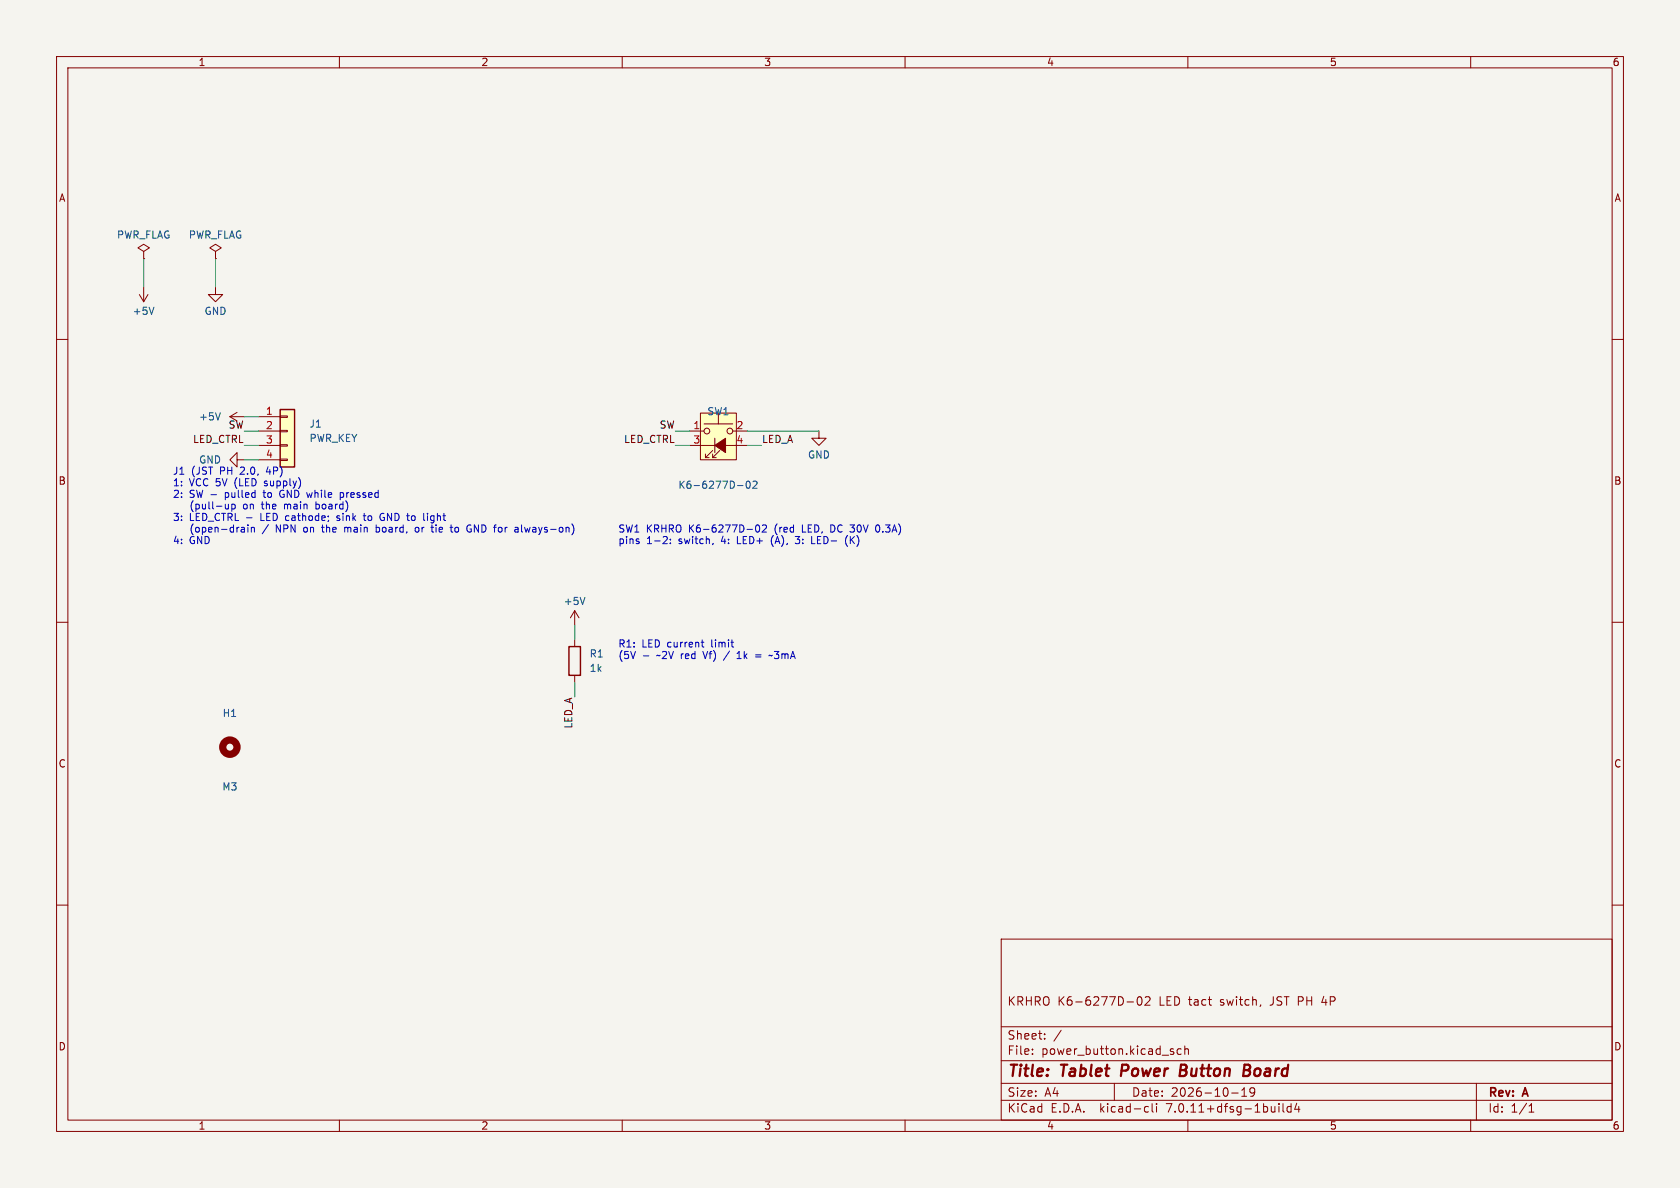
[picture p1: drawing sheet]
(kicad_sch (version 20230121) (generator eeschema)

 (paper "A4")

 (title_block
  (title "Tablet Power Button Board")
  (date "2026-10-19")
  (rev "A")
  (comment 1 "KRHRO K6-6277D-02 LED tact switch, JST PH 4P"))

 (lib_symbols
   (symbol "Device:R" (pin_numbers hide) (pin_names (offset 0)) (in_bom yes) (on_board yes)
   (property "Reference" "R" (at 2.032 0 90) (effects (font (size 1.27 1.27))))
   (property "Value" "R" (at 0 0 90) (effects (font (size 1.27 1.27))))
   (property "Footprint" "" (at -1.778 0 90) (effects (font (size 1.27 1.27)) hide))
   (property "Datasheet" "~" (at 0 0 0) (effects (font (size 1.27 1.27)) hide))
   (symbol "R_0_1"
    (rectangle (start -1.016 -2.54) (end 1.016 2.54) (stroke (width 0.254) (type default)) (fill (type none))))
   (symbol "R_1_1"
    (pin passive line (at 0 3.81 270) (length 1.27) (name "~" (effects (font (size 1.27 1.27)))) (number "1" (effects (font (size 1.27 1.27)))))
    (pin passive line (at 0 -3.81 90) (length 1.27) (name "~" (effects (font (size 1.27 1.27)))) (number "2" (effects (font (size 1.27 1.27)))))))
   (symbol "Switch:SW_Push_LED" (pin_names (offset 1.016) hide) (in_bom yes) (on_board yes)
   (property "Reference" "SW" (at 0 7.62 0) (effects (font (size 1.27 1.27))))
   (property "Value" "SW_Push_LED" (at 0 -3.81 0) (effects (font (size 1.27 1.27))))
   (property "Footprint" "" (at 0 7.62 0) (effects (font (size 1.27 1.27)) hide))
   (property "Datasheet" "~" (at 0 7.62 0) (effects (font (size 1.27 1.27)) hide))
   (symbol "SW_Push_LED_0_0"
    (polyline (pts (xy -2.54 0) (xy 2.54 0)) (stroke (width 0) (type default)) (fill (type none)))
    (polyline (pts (xy -2.286 -2.159) (xy -1.016 -0.889)) (stroke (width 0) (type default)) (fill (type none)))
    (polyline (pts (xy -1.016 -2.159) (xy 0.254 -0.889)) (stroke (width 0) (type default)) (fill (type none)))
    (polyline (pts (xy -0.635 1.27) (xy -0.635 -1.27)) (stroke (width 0) (type default)) (fill (type none)))
    (polyline (pts (xy -2.286 -1.524) (xy -2.286 -2.159) (xy -1.651 -2.159)) (stroke (width 0) (type default)) (fill (type none)))
    (polyline (pts (xy -1.016 -1.524) (xy -1.016 -2.159) (xy -0.381 -2.159)) (stroke (width 0) (type default)) (fill (type none)))
    (polyline (pts (xy -0.635 0) (xy 1.27 1.27) (xy 1.27 -1.27) (xy -0.635 0)) (stroke (width 0) (type default)) (fill (type outline))))
   (symbol "SW_Push_LED_0_1"
    (circle (center -2.032 2.54) (radius 0.508) (stroke (width 0) (type default)) (fill (type none)))
    (polyline (pts (xy 0 3.81) (xy 0 5.588)) (stroke (width 0) (type default)) (fill (type none)))
    (polyline (pts (xy 2.54 3.81) (xy -2.54 3.81)) (stroke (width 0) (type default)) (fill (type none)))
    (circle (center 2.032 2.54) (radius 0.508) (stroke (width 0) (type default)) (fill (type none)))
    (pin passive line (at -5.08 2.54 0) (length 2.54) (name "1" (effects (font (size 1.27 1.27)))) (number "1" (effects (font (size 1.27 1.27)))))
    (pin passive line (at 5.08 2.54 180) (length 2.54) (name "2" (effects (font (size 1.27 1.27)))) (number "2" (effects (font (size 1.27 1.27)))))
    (pin passive line (at -5.08 0 0) (length 2.54) (name "K" (effects (font (size 1.27 1.27)))) (number "3" (effects (font (size 1.27 1.27)))))
    (pin passive line (at 5.08 0 180) (length 2.54) (name "A" (effects (font (size 1.27 1.27)))) (number "4" (effects (font (size 1.27 1.27))))))
   (symbol "SW_Push_LED_1_1"
    (rectangle (start -3.175 5.715) (end 3.175 -2.54) (stroke (width 0) (type default)) (fill (type background)))))
   (symbol "Connector_Generic:Conn_01x04" (pin_names (offset 1.016) hide) (in_bom yes) (on_board yes)
   (property "Reference" "J" (at 0 5.08 0) (effects (font (size 1.27 1.27))))
   (property "Value" "Conn_01x04" (at 0 -7.62 0) (effects (font (size 1.27 1.27))))
   (property "Footprint" "" (at 0 0 0) (effects (font (size 1.27 1.27)) hide))
   (property "Datasheet" "~" (at 0 0 0) (effects (font (size 1.27 1.27)) hide))
   (symbol "Conn_01x04_1_1"
    (rectangle (start -1.27 -4.953) (end 0 -5.207) (stroke (width 0.1524) (type default)) (fill (type none)))
    (rectangle (start -1.27 -2.413) (end 0 -2.667) (stroke (width 0.1524) (type default)) (fill (type none)))
    (rectangle (start -1.27 0.127) (end 0 -0.127) (stroke (width 0.1524) (type default)) (fill (type none)))
    (rectangle (start -1.27 2.667) (end 0 2.413) (stroke (width 0.1524) (type default)) (fill (type none)))
    (rectangle (start -1.27 3.81) (end 1.27 -6.35) (stroke (width 0.254) (type default)) (fill (type background)))
    (pin passive line (at -5.08 2.54 0) (length 3.81) (name "Pin_1" (effects (font (size 1.27 1.27)))) (number "1" (effects (font (size 1.27 1.27)))))
    (pin passive line (at -5.08 0 0) (length 3.81) (name "Pin_2" (effects (font (size 1.27 1.27)))) (number "2" (effects (font (size 1.27 1.27)))))
    (pin passive line (at -5.08 -2.54 0) (length 3.81) (name "Pin_3" (effects (font (size 1.27 1.27)))) (number "3" (effects (font (size 1.27 1.27)))))
    (pin passive line (at -5.08 -5.08 0) (length 3.81) (name "Pin_4" (effects (font (size 1.27 1.27)))) (number "4" (effects (font (size 1.27 1.27)))))))
   (symbol "Mechanical:MountingHole" (pin_names (offset 1.016)) (in_bom yes) (on_board yes)
   (property "Reference" "H" (at 0 5.08 0) (effects (font (size 1.27 1.27))))
   (property "Value" "MountingHole" (at 0 3.175 0) (effects (font (size 1.27 1.27))))
   (property "Footprint" "" (at 0 0 0) (effects (font (size 1.27 1.27)) hide))
   (property "Datasheet" "~" (at 0 0 0) (effects (font (size 1.27 1.27)) hide))
   (symbol "MountingHole_0_1"
    (circle (center 0 0) (radius 1.27) (stroke (width 1.27) (type default)) (fill (type none)))))
   (symbol "power:GND" (power) (pin_names (offset 0)) (in_bom yes) (on_board yes)
   (property "Reference" "#PWR" (at 0 -6.35 0) (effects (font (size 1.27 1.27)) hide))
   (property "Value" "GND" (at 0 -3.81 0) (effects (font (size 1.27 1.27))))
   (property "Footprint" "" (at 0 0 0) (effects (font (size 1.27 1.27)) hide))
   (property "Datasheet" "" (at 0 0 0) (effects (font (size 1.27 1.27)) hide))
   (symbol "GND_0_1"
    (polyline (pts (xy 0 0) (xy 0 -1.27) (xy 1.27 -1.27) (xy 0 -2.54) (xy -1.27 -1.27) (xy 0 -1.27)) (stroke (width 0) (type default)) (fill (type none))))
   (symbol "GND_1_1"
    (pin power_in line (at 0 0 270) (length 0) hide (name "GND" (effects (font (size 1.27 1.27)))) (number "1" (effects (font (size 1.27 1.27)))))))
   (symbol "power:+5V" (power) (pin_names (offset 0)) (in_bom yes) (on_board yes)
   (property "Reference" "#PWR" (at 0 -3.81 0) (effects (font (size 1.27 1.27)) hide))
   (property "Value" "+5V" (at 0 3.556 0) (effects (font (size 1.27 1.27))))
   (property "Footprint" "" (at 0 0 0) (effects (font (size 1.27 1.27)) hide))
   (property "Datasheet" "" (at 0 0 0) (effects (font (size 1.27 1.27)) hide))
   (symbol "+5V_0_1"
    (polyline (pts (xy -0.762 1.27) (xy 0 2.54)) (stroke (width 0) (type default)) (fill (type none)))
    (polyline (pts (xy 0 0) (xy 0 2.54)) (stroke (width 0) (type default)) (fill (type none)))
    (polyline (pts (xy 0 2.54) (xy 0.762 1.27)) (stroke (width 0) (type default)) (fill (type none))))
   (symbol "+5V_1_1"
    (pin power_in line (at 0 0 90) (length 0) hide (name "+5V" (effects (font (size 1.27 1.27)))) (number "1" (effects (font (size 1.27 1.27)))))))
   (symbol "power:PWR_FLAG" (power) (pin_numbers hide) (pin_names (offset 0) hide) (in_bom yes) (on_board yes)
   (property "Reference" "#FLG" (at 0 1.905 0) (effects (font (size 1.27 1.27)) hide))
   (property "Value" "PWR_FLAG" (at 0 3.81 0) (effects (font (size 1.27 1.27))))
   (property "Footprint" "" (at 0 0 0) (effects (font (size 1.27 1.27)) hide))
   (property "Datasheet" "~" (at 0 0 0) (effects (font (size 1.27 1.27)) hide))
   (symbol "PWR_FLAG_0_0"
    (pin power_out line (at 0 0 90) (length 0) (name "pwr" (effects (font (size 1.27 1.27)))) (number "1" (effects (font (size 1.27 1.27))))))
   (symbol "PWR_FLAG_0_1"
    (polyline (pts (xy 0 0) (xy 0 1.27) (xy -1.016 1.905) (xy 0 2.54) (xy 1.016 1.905) (xy 0 1.27)) (stroke (width 0) (type default)) (fill (type none))))))

 (symbol (lib_id "Connector_Generic:Conn_01x04") (at 50.8 76.2 0) (unit 1) (in_bom yes) (on_board yes) (dnp no)
  (property "Reference" "J1" (at 54.61 74.93 0) (effects (font (size 1.27 1.27)) (justify left)))
  (property "Value" "PWR_KEY" (at 54.61 77.47 0) (effects (font (size 1.27 1.27)) (justify left)))
  (property "Footprint" "Connector_JST:JST_PH_B4B-PH-K_1x04_P2.00mm_Vertical" (at 50.8 76.2 0) (effects (font (size 1.27 1.27)) hide))
  (property "Datasheet" "~" (at 50.8 76.2 0) (effects (font (size 1.27 1.27)) hide))
  (property "MPN" "JST B4B-PH-K-S(LF)(SN)" (at 50.8 76.2 0) (effects (font (size 1.27 1.27)) hide)) (pin "1") (pin "2") (pin "3") (pin "4"))

 (wire (pts (xy 45.72 73.66) (xy 43.18 73.66)) (stroke (width 0) (type default)))

 (symbol (lib_id "power:+5V") (at 43.18 73.66 90) (unit 1) (in_bom no) (on_board no) (dnp no)
  (property "Reference" "#PWR01" (at 43.18 79.66 0) (effects (font (size 1.27 1.27)) hide))
  (property "Value" "+5V" (at 39.18 73.66 90) (effects (font (size 1.27 1.27)) (justify left)))
  (property "Footprint" "" (at 43.18 73.66 0) (effects (font (size 1.27 1.27)) hide))
  (property "Datasheet" "~" (at 43.18 73.66 0) (effects (font (size 1.27 1.27)) hide)) (pin "1"))

 (wire (pts (xy 45.72 76.2) (xy 43.18 76.2)) (stroke (width 0) (type default)))

 (label "SW" (at 43.18 76.2 180) (fields_autoplaced) (effects (font (size 1.27 1.27)) (justify right bottom)))

 (wire (pts (xy 45.72 78.74) (xy 43.18 78.74)) (stroke (width 0) (type default)))

 (label "LED_CTRL" (at 43.18 78.74 180) (fields_autoplaced) (effects (font (size 1.27 1.27)) (justify right bottom)))

 (wire (pts (xy 45.72 81.28) (xy 43.18 81.28)) (stroke (width 0) (type default)))

 (symbol (lib_id "power:GND") (at 43.18 81.28 270) (unit 1) (in_bom no) (on_board no) (dnp no)
  (property "Reference" "#PWR02" (at 43.18 87.28 0) (effects (font (size 1.27 1.27)) hide))
  (property "Value" "GND" (at 39.18 81.28 270) (effects (font (size 1.27 1.27)) (justify left)))
  (property "Footprint" "" (at 43.18 81.28 0) (effects (font (size 1.27 1.27)) hide))
  (property "Datasheet" "~" (at 43.18 81.28 0) (effects (font (size 1.27 1.27)) hide)) (pin "1"))

 (text "J1 (JST PH 2.0, 4P)\n1: VCC 5V (LED supply)\n2: SW - pulled to GND while pressed\n   (pull-up on the main board)\n3: LED_CTRL - LED cathode; sink to GND to light\n   (open-drain / NPN on the main board, or tie to GND for always-on)\n4: GND" (at 30.48 96.52 0) (effects (font (size 1.27 1.27)) (justify left bottom)))

 (symbol (lib_id "power:PWR_FLAG") (at 25.4 45.72 0) (unit 1) (in_bom no) (on_board no) (dnp no)
  (property "Reference" "#FLG03" (at 25.4 51.72 0) (effects (font (size 1.27 1.27)) hide))
  (property "Value" "PWR_FLAG" (at 25.4 41.52 0) (effects (font (size 1.27 1.27))))
  (property "Footprint" "" (at 25.4 45.72 0) (effects (font (size 1.27 1.27)) hide))
  (property "Datasheet" "~" (at 25.4 45.72 0) (effects (font (size 1.27 1.27)) hide)) (pin "1"))

 (wire (pts (xy 25.4 45.72) (xy 25.4 50.8)) (stroke (width 0) (type default)))

 (symbol (lib_id "power:+5V") (at 25.4 50.8 180) (unit 1) (in_bom no) (on_board no) (dnp no)
  (property "Reference" "#PWR04" (at 25.4 56.8 0) (effects (font (size 1.27 1.27)) hide))
  (property "Value" "+5V" (at 25.4 55 0) (effects (font (size 1.27 1.27))))
  (property "Footprint" "" (at 25.4 50.8 0) (effects (font (size 1.27 1.27)) hide))
  (property "Datasheet" "~" (at 25.4 50.8 0) (effects (font (size 1.27 1.27)) hide)) (pin "1"))

 (symbol (lib_id "power:PWR_FLAG") (at 38.1 45.72 0) (unit 1) (in_bom no) (on_board no) (dnp no)
  (property "Reference" "#FLG05" (at 38.1 51.72 0) (effects (font (size 1.27 1.27)) hide))
  (property "Value" "PWR_FLAG" (at 38.1 41.52 0) (effects (font (size 1.27 1.27))))
  (property "Footprint" "" (at 38.1 45.72 0) (effects (font (size 1.27 1.27)) hide))
  (property "Datasheet" "~" (at 38.1 45.72 0) (effects (font (size 1.27 1.27)) hide)) (pin "1"))

 (wire (pts (xy 38.1 45.72) (xy 38.1 50.8)) (stroke (width 0) (type default)))

 (symbol (lib_id "power:GND") (at 38.1 50.8 0) (unit 1) (in_bom no) (on_board no) (dnp no)
  (property "Reference" "#PWR06" (at 38.1 56.8 0) (effects (font (size 1.27 1.27)) hide))
  (property "Value" "GND" (at 38.1 55 0) (effects (font (size 1.27 1.27))))
  (property "Footprint" "" (at 38.1 50.8 0) (effects (font (size 1.27 1.27)) hide))
  (property "Datasheet" "~" (at 38.1 50.8 0) (effects (font (size 1.27 1.27)) hide)) (pin "1"))

 (symbol (lib_id "Switch:SW_Push_LED") (at 127 78.74 0) (unit 1) (in_bom yes) (on_board yes) (dnp no)
  (property "Reference" "SW1" (at 127 72.74 0) (effects (font (size 1.27 1.27))))
  (property "Value" "K6-6277D-02" (at 127 85.74 0) (effects (font (size 1.27 1.27))))
  (property "Footprint" "power_button:KRHRO_K6-6277D" (at 127 78.74 0) (effects (font (size 1.27 1.27)) hide))
  (property "Datasheet" "~" (at 127 78.74 0) (effects (font (size 1.27 1.27)) hide))
  (property "MPN" "KRHRO K6-6277D-02" (at 127 78.74 0) (effects (font (size 1.27 1.27)) hide))
  (property "LCSC" "C693836" (at 127 78.74 0) (effects (font (size 1.27 1.27)) hide)) (pin "1") (pin "2") (pin "3") (pin "4"))

 (wire (pts (xy 121.92 76.2) (xy 119.38 76.2)) (stroke (width 0) (type default)))

 (label "SW" (at 119.38 76.2 180) (fields_autoplaced) (effects (font (size 1.27 1.27)) (justify right bottom)))

 (wire (pts (xy 132.08 76.2) (xy 144.78 76.2)) (stroke (width 0) (type default)))

 (symbol (lib_id "power:GND") (at 144.78 76.2 0) (unit 1) (in_bom no) (on_board no) (dnp no)
  (property "Reference" "#PWR07" (at 144.78 82.2 0) (effects (font (size 1.27 1.27)) hide))
  (property "Value" "GND" (at 144.78 80.4 0) (effects (font (size 1.27 1.27))))
  (property "Footprint" "" (at 144.78 76.2 0) (effects (font (size 1.27 1.27)) hide))
  (property "Datasheet" "~" (at 144.78 76.2 0) (effects (font (size 1.27 1.27)) hide)) (pin "1"))

 (wire (pts (xy 132.08 78.74) (xy 134.62 78.74)) (stroke (width 0) (type default)))

 (label "LED_A" (at 134.62 78.74 0) (fields_autoplaced) (effects (font (size 1.27 1.27)) (justify left bottom)))

 (wire (pts (xy 121.92 78.74) (xy 119.38 78.74)) (stroke (width 0) (type default)))

 (label "LED_CTRL" (at 119.38 78.74 180) (fields_autoplaced) (effects (font (size 1.27 1.27)) (justify right bottom)))

 (text "SW1 KRHRO K6-6277D-02 (red LED, DC 30V 0.3A)\npins 1-2: switch, 4: LED+ (A), 3: LED- (K)" (at 109.22 96.52 0) (effects (font (size 1.27 1.27)) (justify left bottom)))

 (symbol (lib_id "Device:R") (at 101.6 116.84 0) (unit 1) (in_bom yes) (on_board yes) (dnp no)
  (property "Reference" "R1" (at 104.14 115.57 0) (effects (font (size 1.27 1.27)) (justify left)))
  (property "Value" "1k" (at 104.14 118.11 0) (effects (font (size 1.27 1.27)) (justify left)))
  (property "Footprint" "Resistor_SMD:R_0603_1608Metric" (at 101.6 116.84 0) (effects (font (size 1.27 1.27)) hide))
  (property "Datasheet" "~" (at 101.6 116.84 0) (effects (font (size 1.27 1.27)) hide))
  (property "MPN" "YAGEO RC0603FR-071KL" (at 101.6 116.84 0) (effects (font (size 1.27 1.27)) hide)) (pin "1") (pin "2"))

 (wire (pts (xy 101.6 113.03) (xy 101.6 110.49)) (stroke (width 0) (type default)))

 (symbol (lib_id "power:+5V") (at 101.6 110.49 0) (unit 1) (in_bom no) (on_board no) (dnp no)
  (property "Reference" "#PWR08" (at 101.6 116.49 0) (effects (font (size 1.27 1.27)) hide))
  (property "Value" "+5V" (at 101.6 106.29 0) (effects (font (size 1.27 1.27))))
  (property "Footprint" "" (at 101.6 110.49 0) (effects (font (size 1.27 1.27)) hide))
  (property "Datasheet" "~" (at 101.6 110.49 0) (effects (font (size 1.27 1.27)) hide)) (pin "1"))

 (wire (pts (xy 101.6 120.65) (xy 101.6 123.19)) (stroke (width 0) (type default)))

 (label "LED_A" (at 101.6 123.19 270) (fields_autoplaced) (effects (font (size 1.27 1.27)) (justify right bottom)))

 (text "R1: LED current limit\n(5V - ~2V red Vf) / 1k = ~3mA" (at 109.22 116.84 0) (effects (font (size 1.27 1.27)) (justify left bottom)))

 (symbol (lib_id "Mechanical:MountingHole") (at 40.64 132.08 0) (unit 1) (in_bom no) (on_board yes) (dnp no)
  (property "Reference" "H1" (at 40.64 126.08 0) (effects (font (size 1.27 1.27))))
  (property "Value" "M3" (at 40.64 139.08 0) (effects (font (size 1.27 1.27))))
  (property "Footprint" "MountingHole:MountingHole_3.2mm_M3" (at 40.64 132.08 0) (effects (font (size 1.27 1.27)) hide))
  (property "Datasheet" "~" (at 40.64 132.08 0) (effects (font (size 1.27 1.27)) hide)))

 (sheet_instances (path "" (page "1"))))
